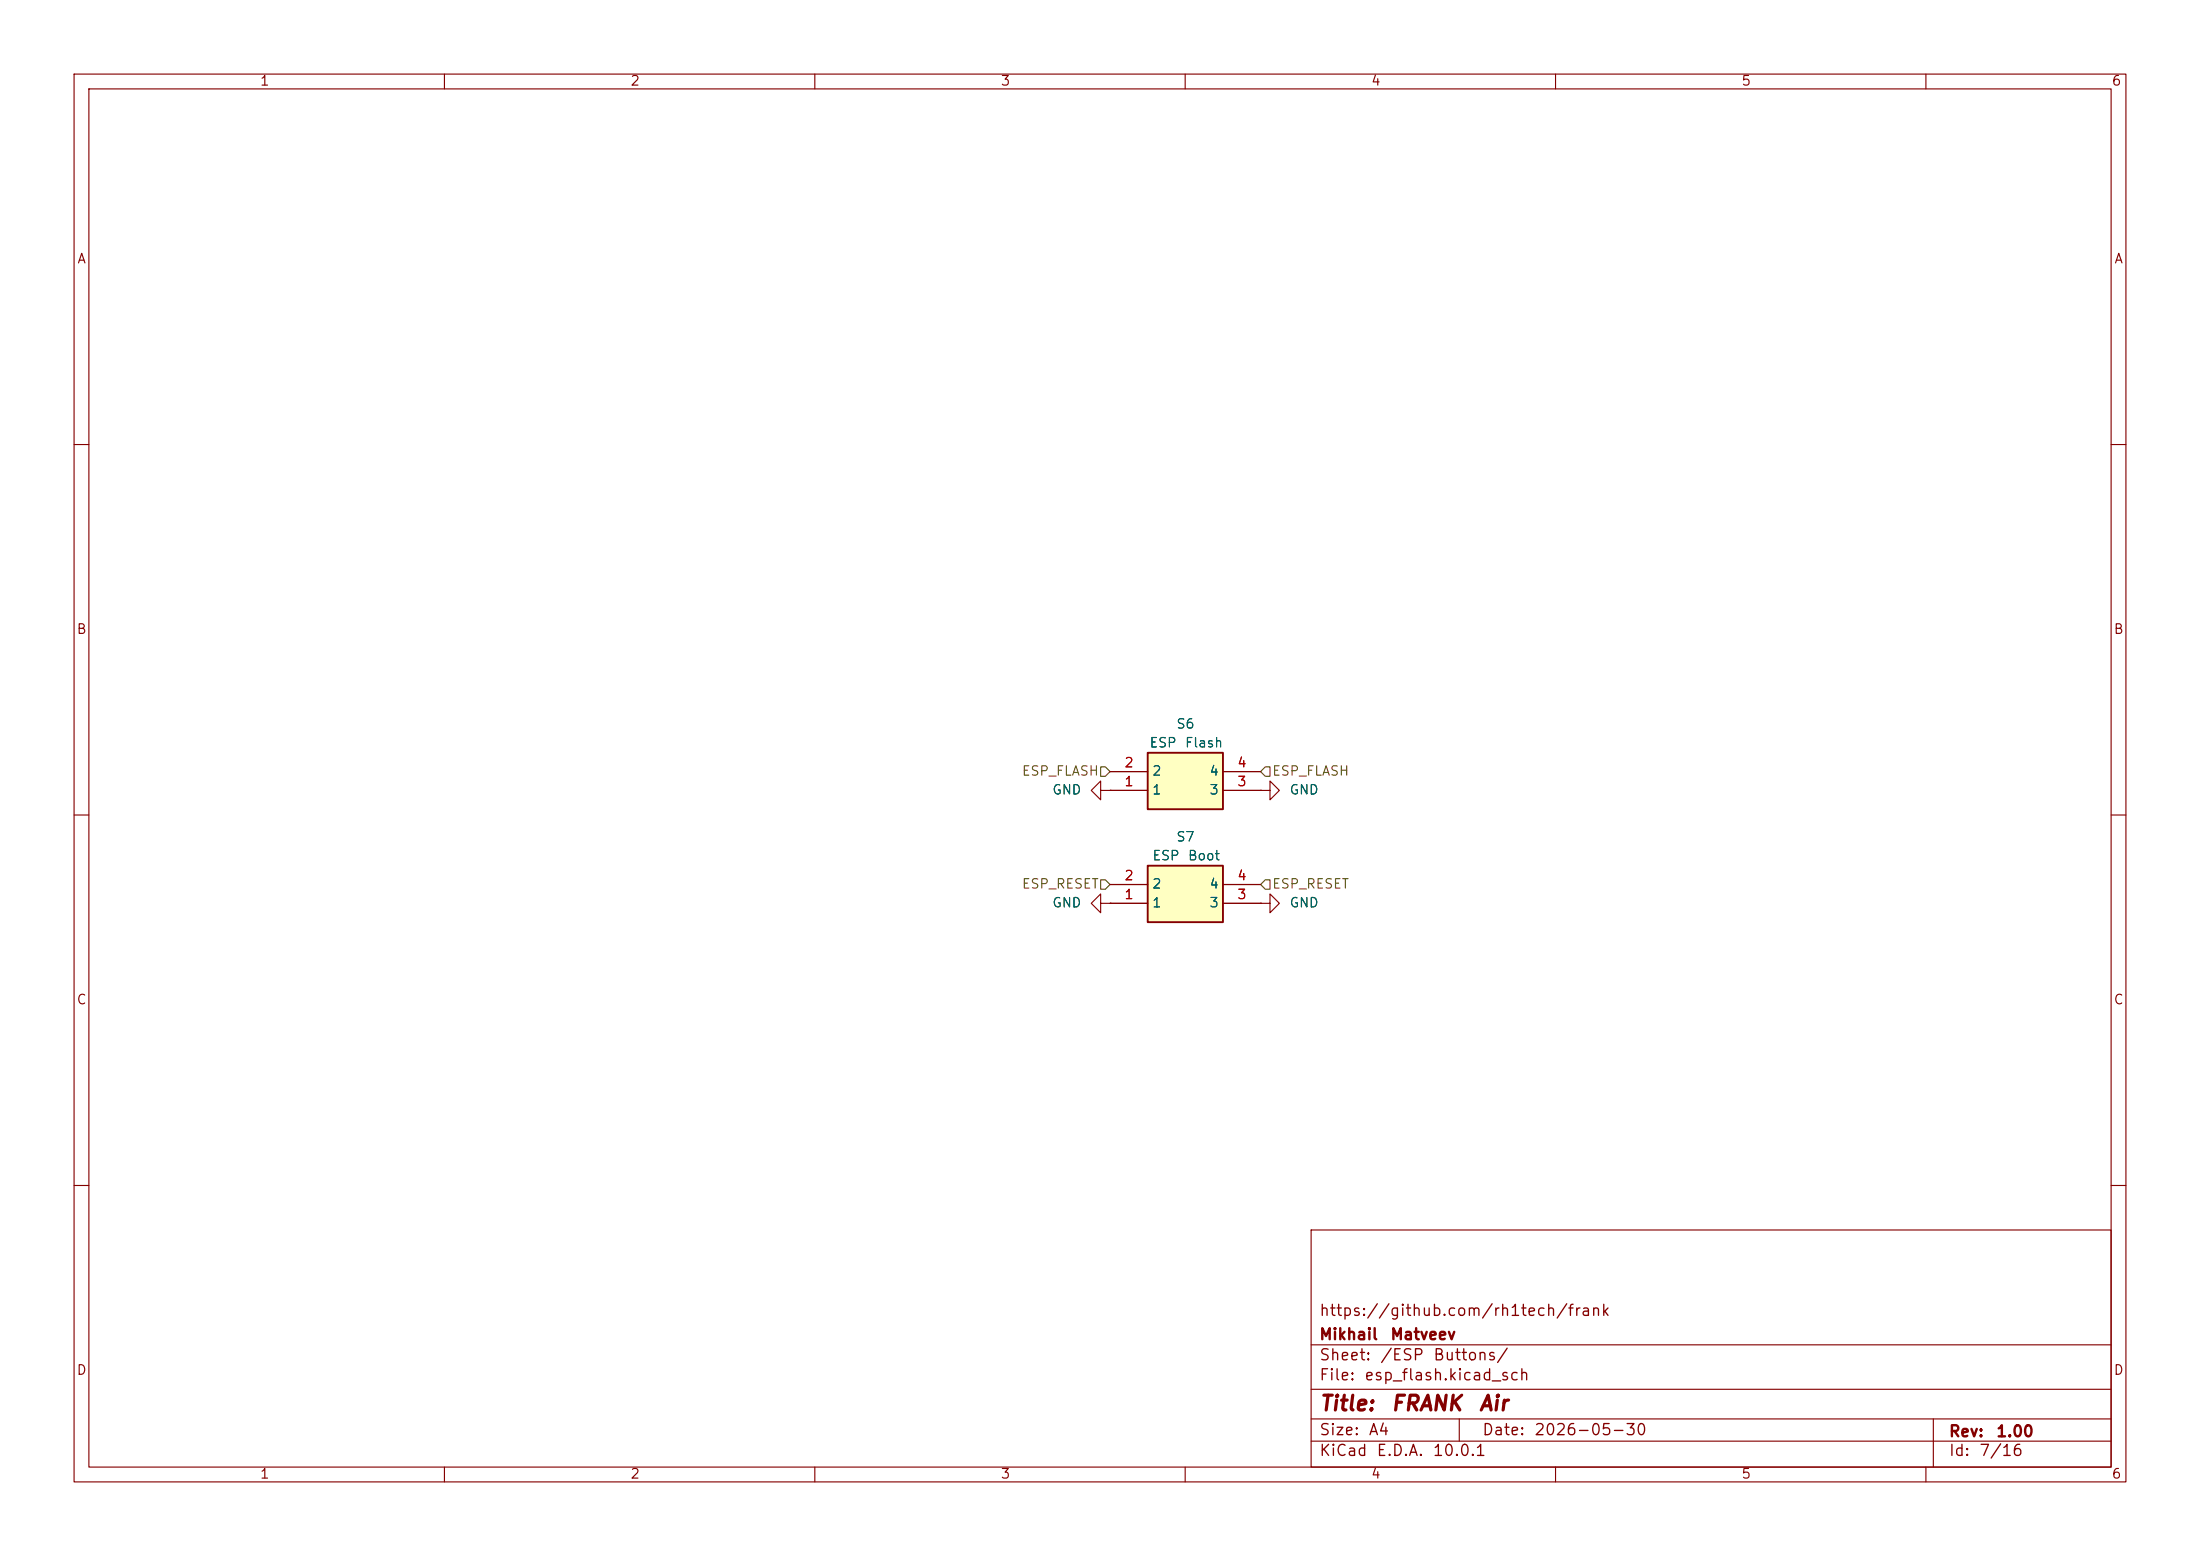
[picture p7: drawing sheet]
<svg xmlns="http://www.w3.org/2000/svg" width="297mm" height="210mm" viewBox="0 0 297 210" stroke-linecap="round" stroke-linejoin="round" font-family="sans-serif">
<g fill="none" stroke="#840000" stroke-width=".15">
<path d="M10 10h277v190h-277zM12 12h273v186h-273zM60 10v2M110 10v2M160 10v2M210 10v2M260 10v2M10 60h2M285 60h2M10 110h2M148.6 106.7v-1.3l-1.3 1.3 1.3 1.3v-1.3h1.3M149.9 106.7h.1"/>
<path d="M285 110h2M148.6 121.9v-1.2l-1.3 1.2 1.3 1.3v-1.3h1.3M149.9 121.9h.1M10 160h2M177 166h108v32h-108zM285 160h2M60 198v2M110 198v2M160 198v2M177 194.5h108M177 191.5h108M177 187.5h108"/>
<path d="M177 181.5h108M197 191.5v3M210 198v2M260 198v2M261 191.5v6.5"/>
</g>
<path d="M154.9 116.8h10.2v7.7h-10.2z" fill="#ffffc2"/>
<path d="M154.9 116.8h10.2v7.7h-10.2z" fill="none" stroke="#840000" stroke-width=".25"/>
<path d="M149.9 119.4h5M165.1 119.4h5.1M149.9 121.9h5M165.1 121.9h5.1" fill="none" stroke="#840000" stroke-width=".15"/>
<path d="M154.9 101.6h10.2v7.6h-10.2z" fill="#ffffc2"/>
<path d="M154.9 101.6h10.2v7.6h-10.2z" fill="none" stroke="#840000" stroke-width=".25"/>
<g fill="none" stroke="#840000" stroke-width=".15">
<path d="M149.9 106.7h.1M149.9 106.7h5M149.9 104.1h5M149.9 119.4h5M165.1 106.7h5.1M165.1 104.1h5.1M165.1 119.4h5.1M170.2 106.7h1.2v-1.3l1.3 1.3-1.3 1.3v-1.3M170.2 106.7h.1M149.9 121.9h.1M149.9 121.9h5M165.1 121.9h5.1"/>
<path d="M170.2 121.9h1.2v-1.2l1.3 1.2-1.3 1.3v-1.3M170.2 121.9h.1"/>
</g>
<path d="M148.6 118.7h.6l.7 .7-.7 .6h-.6zM148.6 103.5h.6l.7 .6-.7 .7h-.6zM170.8 103.5h.6v1.3h-.6l-.6-.7zM170.8 118.7h.6v1.3h-.6l-.6-.6z" fill="none" stroke="#725600" stroke-width=".15"/>
<g font-size="2" fill="#840000">
<text x="178" y="190.9">Title:</text>
<text x="187.7" y="190.9">FRANK</text>
<text x="199.5" y="190.9">Air</text>
</g>
<g font-size="1.5" fill="#840000">
<text x="178" y="178">https://github.com/rh1tech/frank</text>
<text x="178" y="184">Sheet:</text>
<text x="178" y="181.2">Mikhail</text>
<text x="186.2" y="184">/ESP</text>
<text x="187.6" y="181.2">Matveev</text>
<text x="193.4" y="184">Buttons/</text>
<text x="178" y="186.7">File:</text>
<text x="184.1" y="186.7">esp_flash.kicad_sch</text>
<text x="178" y="196.9">KiCad</text>
<text x="178" y="194.1">Size:</text>
<text x="184.7" y="194.1">A4</text>
<text x="185.7" y="196.9">E.D.A.</text>
<text x="193.3" y="196.9">10.0.1</text>
<text x="200" y="194.1">Date:</text>
<text x="207" y="194.1">2026-05-30</text>
<text x="263" y="194.3">Rev:</text>
<text x="263" y="196.9">Id:</text>
<text x="267.1" y="196.9">7/16</text>
<text x="269.4" y="194.3">1.00</text>
</g>
<g font-size="1.3" fill="#840000">
<text x="35" y="11.9">1</text>
<text x="85" y="11.9">2</text>
<text x="135" y="11.9">3</text>
<text x="185" y="11.9">4</text>
<text x="235" y="11.9">5</text>
<text x="285" y="11.9">6</text>
<text x="10.3" y="35.9">A</text>
<text x="285.3" y="35.9">A</text>
<text x="10.3" y="85.9">B</text>
<text x="285.3" y="85.9">B</text>
<text x="10.3" y="135.9">C</text>
<text x="285.3" y="135.9">C</text>
<text x="10.3" y="185.9">D</text>
<text x="285.3" y="185.9">D</text>
<text x="35" y="199.9">1</text>
<text x="85" y="199.9">2</text>
<text x="135" y="199.9">3</text>
<text x="185" y="199.9">4</text>
<text x="235" y="199.9">5</text>
<text x="285" y="199.9">6</text>
</g>
<g font-size="1.3" fill="#006464">
<text x="155.1" y="101.2">ESP</text>
<text x="158.7" y="98.7">S6</text>
<text x="159.9" y="101.2">Flash</text>
<text x="142" y="107.5">GND</text>
<text x="155.4" y="107.5">1</text>
<text x="155.4" y="105">2</text>
<text x="163.2" y="107.5">3</text>
<text x="163.2" y="105">4</text>
<text x="174" y="107.5">GND</text>
<text x="158.7" y="113.9">S7</text>
<text x="155.5" y="116.4">ESP</text>
<text x="160.3" y="116.4">Boot</text>
<text x="142" y="122.8">GND</text>
<text x="155.4" y="122.8">1</text>
<text x="155.4" y="120.2">2</text>
<text x="163.2" y="122.8">3</text>
<text x="163.2" y="120.2">4</text>
<text x="174" y="122.8">GND</text>
</g>
<g font-size="1.3" fill="#725600">
<text x="137.9" y="105">ESP_FLASH</text>
<text x="171.6" y="105">ESP_FLASH</text>
<text x="137.9" y="120.2">ESP_RESET</text>
<text x="171.6" y="120.2">ESP_RESET</text>
</g>
<g font-size="1.3" fill="#a90000">
<text x="151.7" y="106.4">1</text>
<text x="151.7" y="103.9">2</text>
<text x="166.9" y="106.4">3</text>
<text x="166.9" y="103.9">4</text>
<text x="151.7" y="119.1">2</text>
<text x="166.9" y="119.1">4</text>
<text x="151.7" y="121.7">1</text>
<text x="166.9" y="121.7">3</text>
</g>
</svg>
